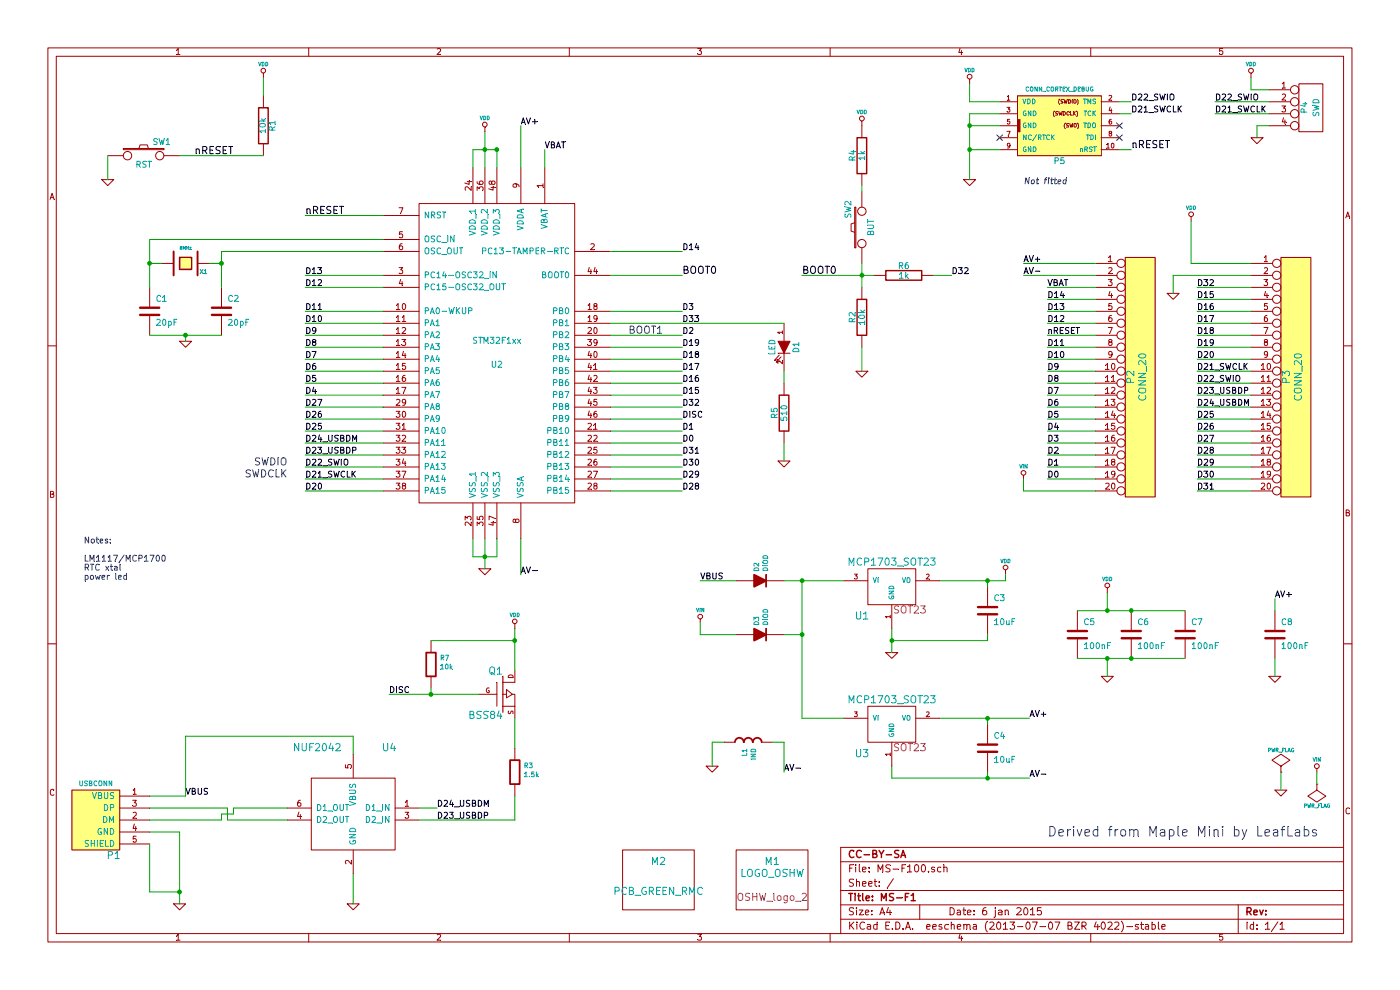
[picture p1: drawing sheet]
EESchema Schematic File Version 2
LIBS:power
LIBS:device
LIBS:transistors
LIBS:conn
LIBS:linear
LIBS:regul
LIBS:74xx
LIBS:cmos4000
LIBS:adc-dac
LIBS:memory
LIBS:xilinx
LIBS:special
LIBS:microcontrollers
LIBS:dsp
LIBS:microchip
LIBS:analog_switches
LIBS:motorola
LIBS:texas
LIBS:intel
LIBS:audio
LIBS:interface
LIBS:digital-audio
LIBS:philips
LIBS:display
LIBS:cypress
LIBS:siliconi
LIBS:opto
LIBS:atmel
LIBS:contrib
LIBS:valves
LIBS:opendous
LIBS:RMC
LIBS:RMC_connectors
LIBS:MS-F100-cache
EELAYER 27 0
EELAYER END
$Descr A4 11693 8268
encoding utf-8
Sheet 1 1
Title "MS-F1"
Date "6 jan 2015"
Rev ""
Comp "CC-BY-SA"
Comment1 ""
Comment2 ""
Comment3 ""
Comment4 ""
$EndDescr
$Comp
L GND #PWR01
U 1 1
P 6550 3850
F 0 "#PWR01" H 6550 3850 30  0001 C CNN
F 1 "GND" H 6550 3780 30  0001 C CNN
F 2 "" H 6550 3850 60  0001 C CNN
F 3 "" H 6550 3850 60  0001 C CNN
	1    6550 3850
	1    0    0    -1  
$EndComp
$Comp
L R R5
U 1 1
P 6550 3450
F 0 "R5" V 6630 3450 50  0000 C CNN
F 1 "510" V 6550 3450 50  0000 C CNN
F 2 "" H 6550 3450 60  0001 C CNN
F 3 "" H 6550 3450 60  0001 C CNN
	1    6550 3450
	-1   0    0    -1  
$EndComp
$Comp
L LED D1
U 1 1
P 6550 2900
F 0 "D1" H 6550 3000 50  0000 C CNN
F 1 "LED" H 6550 2800 50  0000 C CNN
F 2 "" H 6550 2900 60  0001 C CNN
F 3 "" H 6550 2900 60  0001 C CNN
	1    6550 2900
	0    1    1    0   
$EndComp
$Comp
L GND #PWR02
U 1 1
P 10700 6600
F 0 "#PWR02" H 10700 6600 30  0001 C CNN
F 1 "GND" H 10700 6530 30  0001 C CNN
F 2 "" H 10700 6600 60  0001 C CNN
F 3 "" H 10700 6600 60  0001 C CNN
	1    10700 6600
	1    0    0    -1  
$EndComp
$Comp
L PWR_FLAG #FLG03
U 1 1
P 10700 6450
F 0 "#FLG03" H 10700 6545 30  0001 C CNN
F 1 "PWR_FLAG" H 10700 6630 30  0000 C CNN
F 2 "" H 10700 6450 60  0001 C CNN
F 3 "" H 10700 6450 60  0001 C CNN
	1    10700 6450
	1    0    0    -1  
$EndComp
$Comp
L VIN #PWR04
U 1 1
P 11000 6450
F 0 "#PWR04" H 11000 6550 30  0001 C CNN
F 1 "VIN" H 11000 6550 30  0000 C CNN
F 2 "" H 11000 6450 60  0001 C CNN
F 3 "" H 11000 6450 60  0001 C CNN
	1    11000 6450
	1    0    0    -1  
$EndComp
$Comp
L PWR_FLAG #FLG05
U 1 1
P 11000 6550
F 0 "#FLG05" H 11000 6645 30  0001 C CNN
F 1 "PWR_FLAG" H 11000 6730 30  0000 C CNN
F 2 "" H 11000 6550 60  0001 C CNN
F 3 "" H 11000 6550 60  0001 C CNN
	1    11000 6550
	1    0    0    1   
$EndComp
$Comp
L SW_PUSH SW2
U 1 1
P 7200 1900
F 0 "SW2" H 7350 2010 50  0000 C CNN
F 1 "BUT" H 7200 1820 50  0000 C CNN
F 2 "" H 7200 1900 60  0001 C CNN
F 3 "" H 7200 1900 60  0001 C CNN
	1    7200 1900
	0    -1   -1   0   
$EndComp
$Comp
L C C8
U 1 1
P 10650 5300
F 0 "C8" H 10700 5400 50  0000 L CNN
F 1 "100nF" H 10700 5200 50  0000 L CNN
F 2 "" H 10650 5300 60  0001 C CNN
F 3 "" H 10650 5300 60  0001 C CNN
	1    10650 5300
	1    0    0    -1  
$EndComp
$Comp
L C C7
U 1 1
P 9900 5300
F 0 "C7" H 9950 5400 50  0000 L CNN
F 1 "100nF" H 9950 5200 50  0000 L CNN
F 2 "" H 9900 5300 60  0001 C CNN
F 3 "" H 9900 5300 60  0001 C CNN
	1    9900 5300
	1    0    0    -1  
$EndComp
$Comp
L C C6
U 1 1
P 9450 5300
F 0 "C6" H 9500 5400 50  0000 L CNN
F 1 "100nF" H 9500 5200 50  0000 L CNN
F 2 "" H 9450 5300 60  0001 C CNN
F 3 "" H 9450 5300 60  0001 C CNN
	1    9450 5300
	1    0    0    -1  
$EndComp
$Comp
L GND #PWR06
U 1 1
P 9250 5650
F 0 "#PWR06" H 9250 5650 30  0001 C CNN
F 1 "GND" H 9250 5580 30  0001 C CNN
F 2 "" H 9250 5650 60  0001 C CNN
F 3 "" H 9250 5650 60  0001 C CNN
	1    9250 5650
	1    0    0    -1  
$EndComp
$Comp
L VDD #PWR07
U 1 1
P 9250 4950
F 0 "#PWR07" H 9250 5050 30  0001 C CNN
F 1 "VDD" H 9250 5060 30  0000 C CNN
F 2 "" H 9250 4950 60  0001 C CNN
F 3 "" H 9250 4950 60  0001 C CNN
	1    9250 4950
	1    0    0    -1  
$EndComp
$Comp
L C C5
U 1 1
P 9000 5300
F 0 "C5" H 9050 5400 50  0000 L CNN
F 1 "100nF" H 9050 5200 50  0000 L CNN
F 2 "" H 9000 5300 60  0001 C CNN
F 3 "" H 9000 5300 60  0001 C CNN
	1    9000 5300
	1    0    0    -1  
$EndComp
$Comp
L R R2
U 1 1
P 7200 2650
F 0 "R2" V 7280 2650 50  0000 C CNN
F 1 "10k" V 7200 2650 50  0000 C CNN
F 2 "" H 7200 2650 60  0001 C CNN
F 3 "" H 7200 2650 60  0001 C CNN
	1    7200 2650
	-1   0    0    -1  
$EndComp
$Comp
L GND #PWR08
U 1 1
P 7200 3100
F 0 "#PWR08" H 7200 3100 30  0001 C CNN
F 1 "GND" H 7200 3030 30  0001 C CNN
F 2 "" H 7200 3100 60  0001 C CNN
F 3 "" H 7200 3100 60  0001 C CNN
	1    7200 3100
	-1   0    0    -1  
$EndComp
Text Label 5700 2300 0    60   ~ 0
BOOT0
$Comp
L VDD #PWR09
U 1 1
P 7200 1050
F 0 "#PWR09" H 7200 1150 30  0001 C CNN
F 1 "VDD" H 7200 1160 30  0000 C CNN
F 2 "" H 7200 1050 60  0001 C CNN
F 3 "" H 7200 1050 60  0001 C CNN
	1    7200 1050
	-1   0    0    -1  
$EndComp
Text Label 1950 1300 2    60   ~ 0
nRESET
$Comp
L GND #PWR010
U 1 1
P 900 1500
F 0 "#PWR010" H 900 1500 30  0001 C CNN
F 1 "GND" H 900 1430 30  0001 C CNN
F 2 "" H 900 1500 60  0001 C CNN
F 3 "" H 900 1500 60  0001 C CNN
	1    900  1500
	1    0    0    -1  
$EndComp
$Comp
L VDD #PWR011
U 1 1
P 2200 650
F 0 "#PWR011" H 2200 750 30  0001 C CNN
F 1 "VDD" H 2200 760 30  0000 C CNN
F 2 "" H 2200 650 60  0001 C CNN
F 3 "" H 2200 650 60  0001 C CNN
	1    2200 650 
	1    0    0    -1  
$EndComp
$Comp
L R R1
U 1 1
P 2200 1050
F 0 "R1" V 2280 1050 50  0000 C CNN
F 1 "10k" V 2200 1050 50  0000 C CNN
F 2 "" H 2200 1050 60  0001 C CNN
F 3 "" H 2200 1050 60  0001 C CNN
	1    2200 1050
	1    0    0    -1  
$EndComp
$Comp
L SW_PUSH SW1
U 1 1
P 1200 1300
F 0 "SW1" H 1350 1410 50  0000 C CNN
F 1 "RST" H 1200 1220 50  0000 C CNN
F 2 "" H 1200 1300 60  0001 C CNN
F 3 "" H 1200 1300 60  0001 C CNN
	1    1200 1300
	1    0    0    -1  
$EndComp
Text Label 2550 1800 0    60   ~ 0
nRESET
Text Label 9450 1250 0    60   ~ 0
nRESET
NoConn ~ 9350 1050
NoConn ~ 9350 1150
NoConn ~ 8350 1150
$Comp
L VDD #PWR012
U 1 1
P 8100 700
F 0 "#PWR012" H 8100 800 30  0001 C CNN
F 1 "VDD" H 8100 810 30  0000 C CNN
F 2 "" H 8100 700 60  0001 C CNN
F 3 "" H 8100 700 60  0001 C CNN
	1    8100 700 
	1    0    0    -1  
$EndComp
$Comp
L GND #PWR013
U 1 1
P 8100 1500
F 0 "#PWR013" H 8100 1500 30  0001 C CNN
F 1 "GND" H 8100 1430 30  0001 C CNN
F 2 "" H 8100 1500 60  0001 C CNN
F 3 "" H 8100 1500 60  0001 C CNN
	1    8100 1500
	1    0    0    -1  
$EndComp
$Comp
L CONN_CORTEX_DEBUG P5
U 1 1
P 8850 1050
F 0 "P5" H 8850 750 50  0000 C CNN
F 1 "CONN_CORTEX_DEBUG" H 8850 1350 35  0000 C CNN
F 2 "" H 8850 1050 60  0001 C CNN
F 3 "" H 8850 1050 60  0001 C CNN
	1    8850 1050
	1    0    0    -1  
$EndComp
$Comp
L VDD #PWR014
U 1 1
P 9950 1850
F 0 "#PWR014" H 9950 1950 30  0001 C CNN
F 1 "VDD" H 9950 1960 30  0000 C CNN
F 2 "" H 9950 1850 60  0001 C CNN
F 3 "" H 9950 1850 60  0001 C CNN
	1    9950 1850
	1    0    0    -1  
$EndComp
$Comp
L GND #PWR015
U 1 1
P 5950 6400
F 0 "#PWR015" H 5950 6400 30  0001 C CNN
F 1 "GND" H 5950 6330 30  0001 C CNN
F 2 "" H 5950 6400 60  0001 C CNN
F 3 "" H 5950 6400 60  0001 C CNN
	1    5950 6400
	1    0    0    -1  
$EndComp
$Comp
L VDD #PWR016
U 1 1
P 8400 4800
F 0 "#PWR016" H 8400 4900 30  0001 C CNN
F 1 "VDD" H 8400 4910 30  0000 C CNN
F 2 "" H 8400 4800 60  0001 C CNN
F 3 "" H 8400 4800 60  0001 C CNN
	1    8400 4800
	1    0    0    -1  
$EndComp
$Comp
L VIN #PWR017
U 1 1
P 5850 5200
F 0 "#PWR017" H 5850 5300 30  0001 C CNN
F 1 "VIN" H 5850 5300 30  0000 C CNN
F 2 "" H 5850 5200 60  0001 C CNN
F 3 "" H 5850 5200 60  0001 C CNN
	1    5850 5200
	1    0    0    -1  
$EndComp
$Comp
L C C3
U 1 1
P 8250 5100
F 0 "C3" H 8300 5200 50  0000 L CNN
F 1 "10uF" H 8300 5000 50  0000 L CNN
F 2 "" H 8250 5100 60  0001 C CNN
F 3 "" H 8250 5100 60  0001 C CNN
	1    8250 5100
	1    0    0    -1  
$EndComp
$Comp
L GND #PWR018
U 1 1
P 1550 2850
F 0 "#PWR018" H 1550 2850 30  0001 C CNN
F 1 "GND" H 1550 2780 30  0001 C CNN
F 2 "" H 1550 2850 60  0001 C CNN
F 3 "" H 1550 2850 60  0001 C CNN
	1    1550 2850
	1    0    0    -1  
$EndComp
$Comp
L C C2
U 1 1
P 1850 2600
F 0 "C2" H 1900 2700 50  0000 L CNN
F 1 "20pF" H 1900 2500 50  0000 L CNN
F 2 "" H 1850 2600 60  0001 C CNN
F 3 "" H 1850 2600 60  0001 C CNN
	1    1850 2600
	1    0    0    -1  
$EndComp
$Comp
L C C1
U 1 1
P 1250 2600
F 0 "C1" H 1300 2700 50  0000 L CNN
F 1 "20pF" H 1300 2500 50  0000 L CNN
F 2 "" H 1250 2600 60  0001 C CNN
F 3 "" H 1250 2600 60  0001 C CNN
	1    1250 2600
	1    0    0    -1  
$EndComp
$Comp
L VDD #PWR019
U 1 1
P 4050 1100
F 0 "#PWR019" H 4050 1200 30  0001 C CNN
F 1 "VDD" H 4050 1210 30  0000 C CNN
F 2 "" H 4050 1100 60  0001 C CNN
F 3 "" H 4050 1100 60  0001 C CNN
	1    4050 1100
	1    0    0    -1  
$EndComp
$Comp
L GND #PWR020
U 1 1
P 4050 4750
F 0 "#PWR020" H 4050 4750 30  0001 C CNN
F 1 "GND" H 4050 4680 30  0001 C CNN
F 2 "" H 4050 4750 60  0001 C CNN
F 3 "" H 4050 4750 60  0001 C CNN
	1    4050 4750
	1    0    0    -1  
$EndComp
$Comp
L STM32F100_48 U2
U 1 1
P 4150 2950
F 0 "U2" H 4150 2850 50  0000 C CNN
F 1 "STM32F1xx" H 4150 3050 50  0000 C CNN
F 2 "LQFP48" H 4150 2950 50  0001 C CNN
F 3 "" H 4150 2950 60  0001 C CNN
	1    4150 2950
	1    0    0    -1  
$EndComp
$Comp
L CONN_20 P3
U 1 1
P 10800 3150
F 0 "P3" V 10750 3150 60  0000 C CNN
F 1 "CONN_20" V 10850 3150 60  0000 C CNN
F 2 "" H 10800 3150 60  0000 C CNN
F 3 "" H 10800 3150 60  0000 C CNN
	1    10800 3150
	1    0    0    -1  
$EndComp
$Comp
L CONN_20 P2
U 1 1
P 9500 3150
F 0 "P2" V 9450 3150 60  0000 C CNN
F 1 "CONN_20" V 9550 3150 60  0000 C CNN
F 2 "" H 9500 3150 60  0000 C CNN
F 3 "" H 9500 3150 60  0000 C CNN
	1    9500 3150
	1    0    0    -1  
$EndComp
Text Label 10000 2500 0    50   ~ 0
D15
Text Label 10000 2600 0    50   ~ 0
D16
Text Label 10000 2700 0    50   ~ 0
D17
Text Label 10000 2800 0    50   ~ 0
D18
Text Label 10000 2900 0    50   ~ 0
D19
Text Label 10000 3000 0    50   ~ 0
D20
Text Label 10000 3500 0    50   ~ 0
D25
Text Label 10000 3600 0    50   ~ 0
D26
Text Label 10000 3700 0    50   ~ 0
D27
Text Label 10000 3800 0    50   ~ 0
D28
Text Label 10000 3900 0    50   ~ 0
D29
Text Label 10000 4000 0    50   ~ 0
D30
Text Label 10000 4100 0    50   ~ 0
D31
$Comp
L GND #PWR021
U 1 1
P 9800 2450
F 0 "#PWR021" H 9800 2450 30  0001 C CNN
F 1 "GND" H 9800 2380 30  0001 C CNN
F 2 "" H 9800 2450 60  0001 C CNN
F 3 "" H 9800 2450 60  0001 C CNN
	1    9800 2450
	1    0    0    -1  
$EndComp
Text Label 8750 4000 0    50   ~ 0
D0
Text Label 8750 3900 0    50   ~ 0
D1
Text Label 8750 3800 0    50   ~ 0
D2
Text Label 8750 3700 0    50   ~ 0
D3
Text Label 8750 3600 0    50   ~ 0
D4
Text Label 8750 3500 0    50   ~ 0
D5
Text Label 8750 3400 0    50   ~ 0
D6
Text Label 8750 3300 0    50   ~ 0
D7
Text Label 8750 3200 0    50   ~ 0
D8
Text Label 8750 3100 0    50   ~ 0
D9
Text Label 8750 3000 0    50   ~ 0
D10
Text Label 8750 2900 0    50   ~ 0
D11
Text Label 8750 2700 0    50   ~ 0
D12
Text Label 8750 2600 0    50   ~ 0
D13
Text Label 8750 2500 0    50   ~ 0
D14
Text Label 8550 2200 0    50   ~ 0
AV+
Text Label 8750 2400 0    50   ~ 0
VBAT
Text Label 8750 2800 0    50   ~ 0
nRESET
Text Label 5700 2100 0    50   ~ 0
D14
Text Label 4550 1250 0    50   ~ 0
VBAT
Text Label 2550 2300 0    50   ~ 0
D13
Text Label 2550 2400 0    50   ~ 0
D12
Text Label 2550 2600 0    50   ~ 0
D11
Text Label 2550 2700 0    50   ~ 0
D10
Text Label 2550 2800 0    50   ~ 0
D9
Text Label 2550 2900 0    50   ~ 0
D8
Text Label 2550 3000 0    50   ~ 0
D7
Text Label 2550 3100 0    50   ~ 0
D6
Text Label 2550 3200 0    50   ~ 0
D5
Text Label 2550 3300 0    50   ~ 0
D4
Text Label 5700 2600 0    50   ~ 0
D3
Text Label 5700 2700 0    50   ~ 0
D33
Text Label 5700 2800 0    50   ~ 0
D2
Text Notes 5250 2800 0    60   ~ 0
BOOT1
Text Label 5700 3600 0    50   ~ 0
D1
Text Label 5700 3700 0    50   ~ 0
D0
$Comp
L VIN #PWR022
U 1 1
P 8550 4000
F 0 "#PWR022" H 8550 4100 30  0001 C CNN
F 1 "VIN" H 8550 4100 30  0000 C CNN
F 2 "" H 8550 4000 60  0001 C CNN
F 3 "" H 8550 4000 60  0001 C CNN
	1    8550 4000
	1    0    0    -1  
$EndComp
Text Label 5700 3800 0    50   ~ 0
D31
Text Label 5700 3900 0    50   ~ 0
D30
Text Label 5700 4000 0    50   ~ 0
D29
Text Label 5700 4100 0    50   ~ 0
D28
Text Label 2550 3400 0    50   ~ 0
D27
Text Label 2550 3500 0    50   ~ 0
D26
Text Label 2550 3600 0    50   ~ 0
D25
Text Label 2550 3700 0    50   ~ 0
D24_USBDM
Text Label 2550 3800 0    50   ~ 0
D23_USBDP
Text Label 2550 3900 0    50   ~ 0
D22_SWIO
Text Label 2550 4000 0    50   ~ 0
D21_SWCLK
Text Label 2550 4100 0    50   ~ 0
D20
Text Notes 2400 3900 2    60   ~ 0
SWDIO
Text Notes 2400 4000 2    60   ~ 0
SWDCLK
Text Label 5700 2900 0    50   ~ 0
D19
Text Label 5700 3000 0    50   ~ 0
D18
Text Label 5700 3100 0    50   ~ 0
D17
Text Label 5700 3200 0    50   ~ 0
D16
Text Label 5700 3300 0    50   ~ 0
D15
Text Label 5700 3400 0    50   ~ 0
D32
Text Label 5700 3500 0    50   ~ 0
DISC
Text Label 6700 2300 0    60   ~ 0
BOOT0
$Comp
L R R4
U 1 1
P 7200 1300
F 0 "R4" V 7280 1300 50  0000 C CNN
F 1 "1k" V 7200 1300 50  0000 C CNN
F 2 "" H 7200 1300 60  0001 C CNN
F 3 "" H 7200 1300 60  0001 C CNN
	1    7200 1300
	-1   0    0    -1  
$EndComp
$Comp
L R R6
U 1 1
P 7550 2300
F 0 "R6" V 7630 2300 50  0000 C CNN
F 1 "1k" V 7550 2300 50  0000 C CNN
F 2 "" H 7550 2300 60  0001 C CNN
F 3 "" H 7550 2300 60  0001 C CNN
	1    7550 2300
	0    1    -1   0   
$EndComp
Text Label 7950 2300 0    50   ~ 0
D32
Text Label 4350 1050 0    50   ~ 0
AV+
$Comp
L GND #PWR023
U 1 1
P 10650 5650
F 0 "#PWR023" H 10650 5650 30  0001 C CNN
F 1 "GND" H 10650 5580 30  0001 C CNN
F 2 "" H 10650 5650 60  0001 C CNN
F 3 "" H 10650 5650 60  0001 C CNN
	1    10650 5650
	1    0    0    -1  
$EndComp
Text Label 10650 5000 0    50   ~ 0
AV+
$Comp
L DIOD D3
U 1 1
P 6350 5300
F 0 "D3" H 6425 5325 40  0000 L CNN
F 1 "DIOD" H 6425 5250 40  0000 L CNN
F 2 "~" H 6200 5500 60  0000 C CNN
F 3 "~" H 6200 5500 60  0000 C CNN
	1    6350 5300
	0    -1   -1   0   
$EndComp
$Comp
L USBCONN P1
U 1 1
P 1000 6850
F 0 "P1" H 1050 6550 60  0000 C CNN
F 1 "USBCONN" H 1200 7150 40  0000 C CNN
F 2 "~" H 1000 6850 60  0000 C CNN
F 3 "~" H 1000 6850 60  0000 C CNN
	1    1000 6850
	-1   0    0    -1  
$EndComp
Text Label 1550 6650 0    50   ~ 0
VBUS
Text Label 3650 6750 0    50   ~ 0
D24_USBDM
Text Label 3650 6850 0    50   ~ 0
D23_USBDP
$Comp
L GND #PWR024
U 1 1
P 1500 7550
F 0 "#PWR024" H 1500 7550 30  0001 C CNN
F 1 "GND" H 1500 7480 30  0001 C CNN
F 2 "" H 1500 7550 60  0001 C CNN
F 3 "" H 1500 7550 60  0001 C CNN
	1    1500 7550
	1    0    0    -1  
$EndComp
$Comp
L MOS_P Q1
U 1 1
P 4200 5800
F 0 "Q1" H 4200 5990 60  0000 R CNN
F 1 "BSS84" H 4200 5620 60  0000 R CNN
F 2 "~" H 4200 5800 60  0000 C CNN
F 3 "~" H 4200 5800 60  0000 C CNN
	1    4200 5800
	1    0    0    -1  
$EndComp
Text Label 3250 5800 0    50   ~ 0
DISC
$Comp
L VDD #PWR025
U 1 1
P 4300 5250
F 0 "#PWR025" H 4300 5350 30  0001 C CNN
F 1 "VDD" H 4300 5360 30  0000 C CNN
F 2 "" H 4300 5250 60  0001 C CNN
F 3 "" H 4300 5250 60  0001 C CNN
	1    4300 5250
	1    0    0    -1  
$EndComp
Text Label 5850 4850 0    50   ~ 0
VBUS
$Comp
L DIOD D2
U 1 1
P 6350 4850
F 0 "D2" H 6425 4875 40  0000 L CNN
F 1 "DIOD" H 6425 4800 40  0000 L CNN
F 2 "~" H 6200 5050 60  0000 C CNN
F 3 "~" H 6200 5050 60  0000 C CNN
	1    6350 4850
	0    -1   -1   0   
$EndComp
$Comp
L NUF2042 U4
U 1 1
P 2950 6800
F 0 "U4" H 2650 7350 60  0000 C CNN
F 1 "NUF2042" H 3250 7350 60  0000 C CNN
F 2 "" H 3050 7250 60  0000 C CNN
F 3 "" H 3050 7250 60  0000 C CNN
	1    2950 6800
	-1   0    0    -1  
$EndComp
$Comp
L GND #PWR026
U 1 1
P 2950 7550
F 0 "#PWR026" H 2950 7550 30  0001 C CNN
F 1 "GND" H 2950 7480 30  0001 C CNN
F 2 "" H 2950 7550 60  0001 C CNN
F 3 "" H 2950 7550 60  0001 C CNN
	1    2950 7550
	1    0    0    -1  
$EndComp
$Comp
L RES R3
U 1 1
P 4300 6450
F 0 "R3" H 4375 6500 40  0000 L CNN
F 1 "1.5k" H 4375 6425 40  0000 L CNN
F 2 "~" H 4375 6350 40  0000 L CNN
F 3 "~" H 4375 6275 40  0000 L CNN
	1    4300 6450
	1    0    0    -1  
$EndComp
Text Label 4350 4800 0    50   ~ 0
AV-
Text Label 8550 2300 0    50   ~ 0
AV-
$Comp
L IND L1
U 1 1
P 6250 6200
F 0 "L1" H 6300 6225 40  0000 L CNN
F 1 "IND" H 6300 6150 40  0000 L CNN
F 2 "~" H 6100 6400 60  0000 C CNN
F 3 "~" H 6100 6400 60  0000 C CNN
	1    6250 6200
	0    -1   1    0   
$EndComp
Text Label 6550 6450 0    50   ~ 0
AV-
$Comp
L GND #PWR027
U 1 1
P 7450 5450
F 0 "#PWR027" H 7450 5450 30  0001 C CNN
F 1 "GND" H 7450 5380 30  0001 C CNN
F 2 "" H 7450 5450 60  0001 C CNN
F 3 "" H 7450 5450 60  0001 C CNN
	1    7450 5450
	1    0    0    -1  
$EndComp
$Comp
L CONN_4 P4
U 1 1
P 10950 900
F 0 "P4" V 10900 900 50  0000 C CNN
F 1 "SWD" V 11000 900 50  0000 C CNN
F 2 "" H 10950 900 60  0000 C CNN
F 3 "" H 10950 900 60  0000 C CNN
	1    10950 900 
	1    0    0    -1  
$EndComp
$Comp
L GND #PWR028
U 1 1
P 10500 1150
F 0 "#PWR028" H 10500 1150 30  0001 C CNN
F 1 "GND" H 10500 1080 30  0001 C CNN
F 2 "" H 10500 1150 60  0001 C CNN
F 3 "" H 10500 1150 60  0001 C CNN
	1    10500 1150
	-1   0    0    -1  
$EndComp
$Comp
L VDD #PWR029
U 1 1
P 10450 650
F 0 "#PWR029" H 10450 750 30  0001 C CNN
F 1 "VDD" H 10450 760 30  0000 C CNN
F 2 "" H 10450 650 60  0001 C CNN
F 3 "" H 10450 650 60  0001 C CNN
	1    10450 650 
	-1   0    0    -1  
$EndComp
Text Label 9450 850  0    50   ~ 0
D22_SWIO
Text Label 9450 950  0    50   ~ 0
D21_SWCLK
Text Label 10000 3100 0    50   ~ 0
D21_SWCLK
Text Label 10000 3200 0    50   ~ 0
D22_SWIO
Text Label 10000 3400 0    50   ~ 0
D24_USBDM
Text Label 10000 3300 0    50   ~ 0
D23_USBDP
Text Label 10150 850  0    50   ~ 0
D22_SWIO
Text Label 10150 950  0    50   ~ 0
D21_SWCLK
$Comp
L LOGO_OSHW M1
U 1 1
P 6450 7350
F 0 "M1" H 6450 7500 60  0000 C CNN
F 1 "LOGO_OSHW" H 6450 7400 60  0000 C CNN
F 2 "OSHW_logo_2" H 6450 7200 60  0000 C CNN
F 3 "~" H 6450 7350 60  0000 C CNN
	1    6450 7350
	1    0    0    -1  
$EndComp
Wire Wire Line
	8750 2400 9150 2400
Wire Wire Line
	8550 2200 9150 2200
Wire Wire Line
	9800 2300 9800 2450
Wire Wire Line
	10450 2300 9800 2300
Wire Wire Line
	10000 4100 10450 4100
Wire Wire Line
	10000 4000 10450 4000
Wire Wire Line
	10000 3900 10450 3900
Wire Wire Line
	10000 3800 10450 3800
Wire Wire Line
	10000 3700 10450 3700
Wire Wire Line
	10000 3600 10450 3600
Wire Wire Line
	10000 3500 10450 3500
Wire Wire Line
	10000 3400 10450 3400
Wire Wire Line
	10000 3300 10450 3300
Wire Wire Line
	10000 3100 10450 3100
Wire Wire Line
	10000 3000 10450 3000
Wire Wire Line
	10000 2900 10450 2900
Wire Wire Line
	10000 2800 10450 2800
Wire Wire Line
	10000 2700 10450 2700
Wire Wire Line
	10000 2600 10450 2600
Wire Wire Line
	10000 2500 10450 2500
Wire Wire Line
	10450 2400 10000 2400
Wire Wire Line
	4550 1250 4550 1400
Wire Wire Line
	4150 4650 4150 4500
Wire Wire Line
	4050 4500 4050 4750
Wire Wire Line
	3950 4650 3950 4500
Wire Wire Line
	6550 3100 6550 3200
Wire Wire Line
	10700 6450 10700 6600
Wire Wire Line
	11000 6450 11000 6550
Wire Wire Line
	9000 5100 9900 5100
Connection ~ 9250 5100
Wire Wire Line
	9250 5100 9250 4950
Connection ~ 9450 5500
Connection ~ 9450 5100
Wire Wire Line
	7200 2900 7200 3100
Connection ~ 7200 2300
Wire Wire Line
	7200 2200 7200 2400
Wire Wire Line
	7200 1600 7200 1550
Wire Wire Line
	2200 800  2200 650 
Wire Wire Line
	9450 1250 9350 1250
Wire Wire Line
	9450 950  9350 950 
Connection ~ 8100 1250
Wire Wire Line
	8100 1250 8350 1250
Wire Wire Line
	8100 850  8100 700 
Wire Wire Line
	8350 850  8100 850 
Wire Wire Line
	9150 2300 8550 2300
Wire Wire Line
	5100 2300 5700 2300
Wire Wire Line
	2550 1800 3200 1800
Wire Wire Line
	3200 2700 2550 2700
Wire Wire Line
	2550 2600 3200 2600
Wire Wire Line
	5700 4100 5100 4100
Wire Wire Line
	5100 4000 5700 4000
Wire Wire Line
	5100 3800 5700 3800
Wire Wire Line
	5700 3600 5100 3600
Wire Wire Line
	5100 3500 5700 3500
Wire Wire Line
	5100 3300 5700 3300
Wire Wire Line
	5100 3100 5700 3100
Wire Wire Line
	5100 2800 5700 2800
Wire Wire Line
	5100 2600 5700 2600
Wire Wire Line
	3200 4000 2550 4000
Wire Wire Line
	2550 3800 3200 3800
Wire Wire Line
	3200 3600 2550 3600
Wire Wire Line
	3200 3400 2550 3400
Wire Wire Line
	2550 3200 3200 3200
Wire Wire Line
	2550 3000 3200 3000
Wire Wire Line
	2550 2800 3200 2800
Wire Wire Line
	2550 2300 3200 2300
Connection ~ 8250 4850
Wire Wire Line
	7850 4850 8400 4850
Wire Wire Line
	8400 4850 8400 4800
Wire Wire Line
	8250 4900 8250 4850
Wire Wire Line
	5850 5300 5850 5200
Wire Wire Line
	5850 5300 6150 5300
Wire Wire Line
	1250 2800 1850 2800
Connection ~ 1250 2200
Wire Wire Line
	1250 2000 1250 2400
Wire Wire Line
	1850 2100 3200 2100
Wire Wire Line
	4150 1250 4150 1400
Wire Wire Line
	4050 1100 4050 1400
Wire Wire Line
	3950 1250 3950 1400
Connection ~ 4050 1250
Wire Wire Line
	4350 1050 4350 1400
Connection ~ 4150 1250
Wire Wire Line
	1250 2000 3200 2000
Wire Wire Line
	1850 2100 1850 2400
Connection ~ 1850 2200
Connection ~ 1550 2800
Connection ~ 6700 5300
Wire Wire Line
	8250 5350 7450 5350
Wire Wire Line
	8250 5300 8250 5350
Wire Wire Line
	7450 5250 7450 5450
Wire Wire Line
	3200 2400 2550 2400
Wire Wire Line
	3200 2900 2550 2900
Wire Wire Line
	3200 3100 2550 3100
Wire Wire Line
	3200 3300 2550 3300
Wire Wire Line
	2550 3500 3200 3500
Wire Wire Line
	2550 3700 3200 3700
Wire Wire Line
	2550 3900 3200 3900
Wire Wire Line
	2550 4100 3200 4100
Wire Wire Line
	5100 2700 6550 2700
Wire Wire Line
	5700 2900 5100 2900
Wire Wire Line
	5100 3000 5700 3000
Wire Wire Line
	5700 3200 5100 3200
Wire Wire Line
	5700 3400 5100 3400
Wire Wire Line
	5700 3700 5100 3700
Wire Wire Line
	5100 3900 5700 3900
Wire Wire Line
	5700 2100 5100 2100
Wire Wire Line
	9950 2200 10450 2200
Wire Wire Line
	9950 1850 9950 2200
Wire Wire Line
	8100 950  8350 950 
Wire Wire Line
	8100 950  8100 1500
Wire Wire Line
	8100 1050 8350 1050
Connection ~ 8100 1050
Wire Wire Line
	9350 850  9450 850 
Wire Wire Line
	900  1300 900  1500
Wire Wire Line
	9250 5500 9250 5650
Connection ~ 9250 5500
Wire Wire Line
	9000 5500 9900 5500
Wire Wire Line
	6550 3700 6550 3850
Wire Wire Line
	4350 4500 4350 4800
Wire Wire Line
	3950 4650 4150 4650
Connection ~ 4050 4650
Wire Wire Line
	8750 2500 9150 2500
Wire Wire Line
	8750 2600 9150 2600
Wire Wire Line
	8750 2700 9150 2700
Wire Wire Line
	8750 2800 9150 2800
Wire Wire Line
	8750 2900 9150 2900
Wire Wire Line
	8750 3000 9150 3000
Wire Wire Line
	8750 3100 9150 3100
Wire Wire Line
	8750 3200 9150 3200
Wire Wire Line
	8750 3300 9150 3300
Wire Wire Line
	8750 3400 9150 3400
Wire Wire Line
	8750 3500 9150 3500
Wire Wire Line
	8750 3600 9150 3600
Wire Wire Line
	8750 3700 9150 3700
Wire Wire Line
	8750 3800 9150 3800
Wire Wire Line
	8750 3900 9150 3900
Wire Wire Line
	8750 4000 9150 4000
Wire Wire Line
	1500 1300 2200 1300
Wire Wire Line
	8550 4100 8550 4000
Wire Wire Line
	9150 4100 8550 4100
Wire Wire Line
	6700 2300 7300 2300
Wire Wire Line
	7950 2300 7800 2300
Wire Wire Line
	3950 1250 4150 1250
Wire Wire Line
	10650 5500 10650 5650
Wire Wire Line
	10650 5000 10650 5100
Wire Wire Line
	1550 6650 1250 6650
Wire Wire Line
	1250 6950 1500 6950
Wire Wire Line
	1500 6950 1500 7550
Wire Wire Line
	1250 7050 1250 7450
Wire Wire Line
	1250 7450 1500 7450
Connection ~ 1500 7450
Wire Wire Line
	3250 5800 4000 5800
Wire Wire Line
	4300 5250 4300 5600
Wire Wire Line
	5850 4850 6150 4850
Wire Wire Line
	2950 7550 2950 7300
Wire Wire Line
	2950 6300 2950 6150
Wire Wire Line
	2950 6150 1550 6150
Wire Wire Line
	1550 6150 1550 6650
Wire Wire Line
	4300 6000 4300 6250
Wire Wire Line
	5950 6400 5950 6200
Wire Wire Line
	5950 6200 6050 6200
Wire Wire Line
	6550 6450 6550 6200
Wire Wire Line
	6550 6200 6450 6200
Wire Wire Line
	10450 650  10450 750 
Wire Wire Line
	10450 750  10600 750 
Wire Wire Line
	10600 1050 10500 1050
Wire Wire Line
	10500 1050 10500 1150
Wire Wire Line
	10150 850  10600 850 
Wire Wire Line
	10150 950  10600 950 
Wire Wire Line
	10450 3200 10000 3200
Wire Wire Line
	3650 6750 3500 6750
$Comp
L CRYSTAL X1
U 1 1
P 1550 2200
F 0 "X1" H 1700 2125 35  0000 C CNN
F 1 "8MHz" H 1550 2325 25  0000 C CNN
F 2 "~" H 1550 2200 60  0000 C CNN
F 3 "~" H 1550 2200 60  0000 C CNN
	1    1550 2200
	1    0    0    -1  
$EndComp
Wire Wire Line
	1350 2200 1250 2200
Wire Wire Line
	1850 2200 1750 2200
Text Notes 700  4550 0    50   ~ 0
Notes:\n\nLM1117/MCP1700\nRTC xtal\npower led
Text Notes 8750 7000 0    80   ~ 0
Derived from Maple Mini by LeafLabs
Text Notes 8550 1550 0    50   Italic 0
Not fitted
$Comp
L PCB_GREEN_RMC M2
U 1 1
P 5500 7350
F 0 "M2" H 5500 7500 60  0000 C CNN
F 1 "PCB_GREEN_RMC" H 5500 7250 60  0000 C CNN
F 2 "~" H 5500 7350 60  0000 C CNN
F 3 "~" H 5500 7350 60  0000 C CNN
	1    5500 7350
	1    0    0    -1  
$EndComp
Wire Wire Line
	4300 6650 4300 6850
Wire Wire Line
	4300 6850 3500 6850
Wire Wire Line
	6700 4850 6700 6000
Connection ~ 7450 5350
Wire Wire Line
	1250 6750 1900 6750
Wire Wire Line
	1900 6750 1900 6850
Wire Wire Line
	1900 6850 2400 6850
Wire Wire Line
	2400 6750 1950 6750
Wire Wire Line
	1950 6750 1950 6800
Wire Wire Line
	1950 6800 1850 6800
Wire Wire Line
	1850 6800 1850 6850
Wire Wire Line
	1850 6850 1250 6850
$Comp
L MCP1703_SOT23 U1
U 1 1
P 7450 4850
F 0 "U1" H 7200 4550 60  0000 C CNN
F 1 "MCP1703_SOT23" H 7450 5000 60  0000 C CNN
F 2 "SOT23" H 7600 4600 60  0000 C CNN
F 3 "~" H 7450 4850 60  0000 C CNN
	1    7450 4850
	1    0    0    -1  
$EndComp
$Comp
L C C4
U 1 1
P 8250 6250
F 0 "C4" H 8300 6350 50  0000 L CNN
F 1 "10uF" H 8300 6150 50  0000 L CNN
F 2 "" H 8250 6250 60  0001 C CNN
F 3 "" H 8250 6250 60  0001 C CNN
	1    8250 6250
	1    0    0    -1  
$EndComp
Connection ~ 8250 6000
Wire Wire Line
	7850 6000 8600 6000
Wire Wire Line
	8250 6050 8250 6000
Wire Wire Line
	7450 6500 8600 6500
Wire Wire Line
	8250 6450 8250 6500
Wire Wire Line
	7450 6500 7450 6400
Wire Wire Line
	6700 6000 7050 6000
$Comp
L MCP1703_SOT23 U3
U 1 1
P 7450 6000
F 0 "U3" H 7200 5700 60  0000 C CNN
F 1 "MCP1703_SOT23" H 7450 6150 60  0000 C CNN
F 2 "SOT23" H 7600 5750 60  0000 C CNN
F 3 "~" H 7450 6000 60  0000 C CNN
	1    7450 6000
	1    0    0    -1  
$EndComp
Wire Wire Line
	6700 5300 6550 5300
Wire Wire Line
	6550 4850 7050 4850
Connection ~ 6700 4850
Text Label 8600 6000 0    50   ~ 0
AV+
Text Label 8600 6500 0    50   ~ 0
AV-
Connection ~ 8250 6500
Text Label 10000 2400 0    50   ~ 0
D32
Wire Wire Line
	1550 2800 1550 2850
$Comp
L RES R7
U 1 1
P 3600 5550
F 0 "R7" H 3675 5600 40  0000 L CNN
F 1 "10k" H 3675 5525 40  0000 L CNN
F 2 "~" H 3675 5450 40  0000 L CNN
F 3 "~" H 3675 5375 40  0000 L CNN
	1    3600 5550
	1    0    0    -1  
$EndComp
Wire Wire Line
	3600 5800 3600 5750
Connection ~ 3600 5800
Wire Wire Line
	3600 5350 4300 5350
Connection ~ 4300 5350
$EndSCHEMATC
